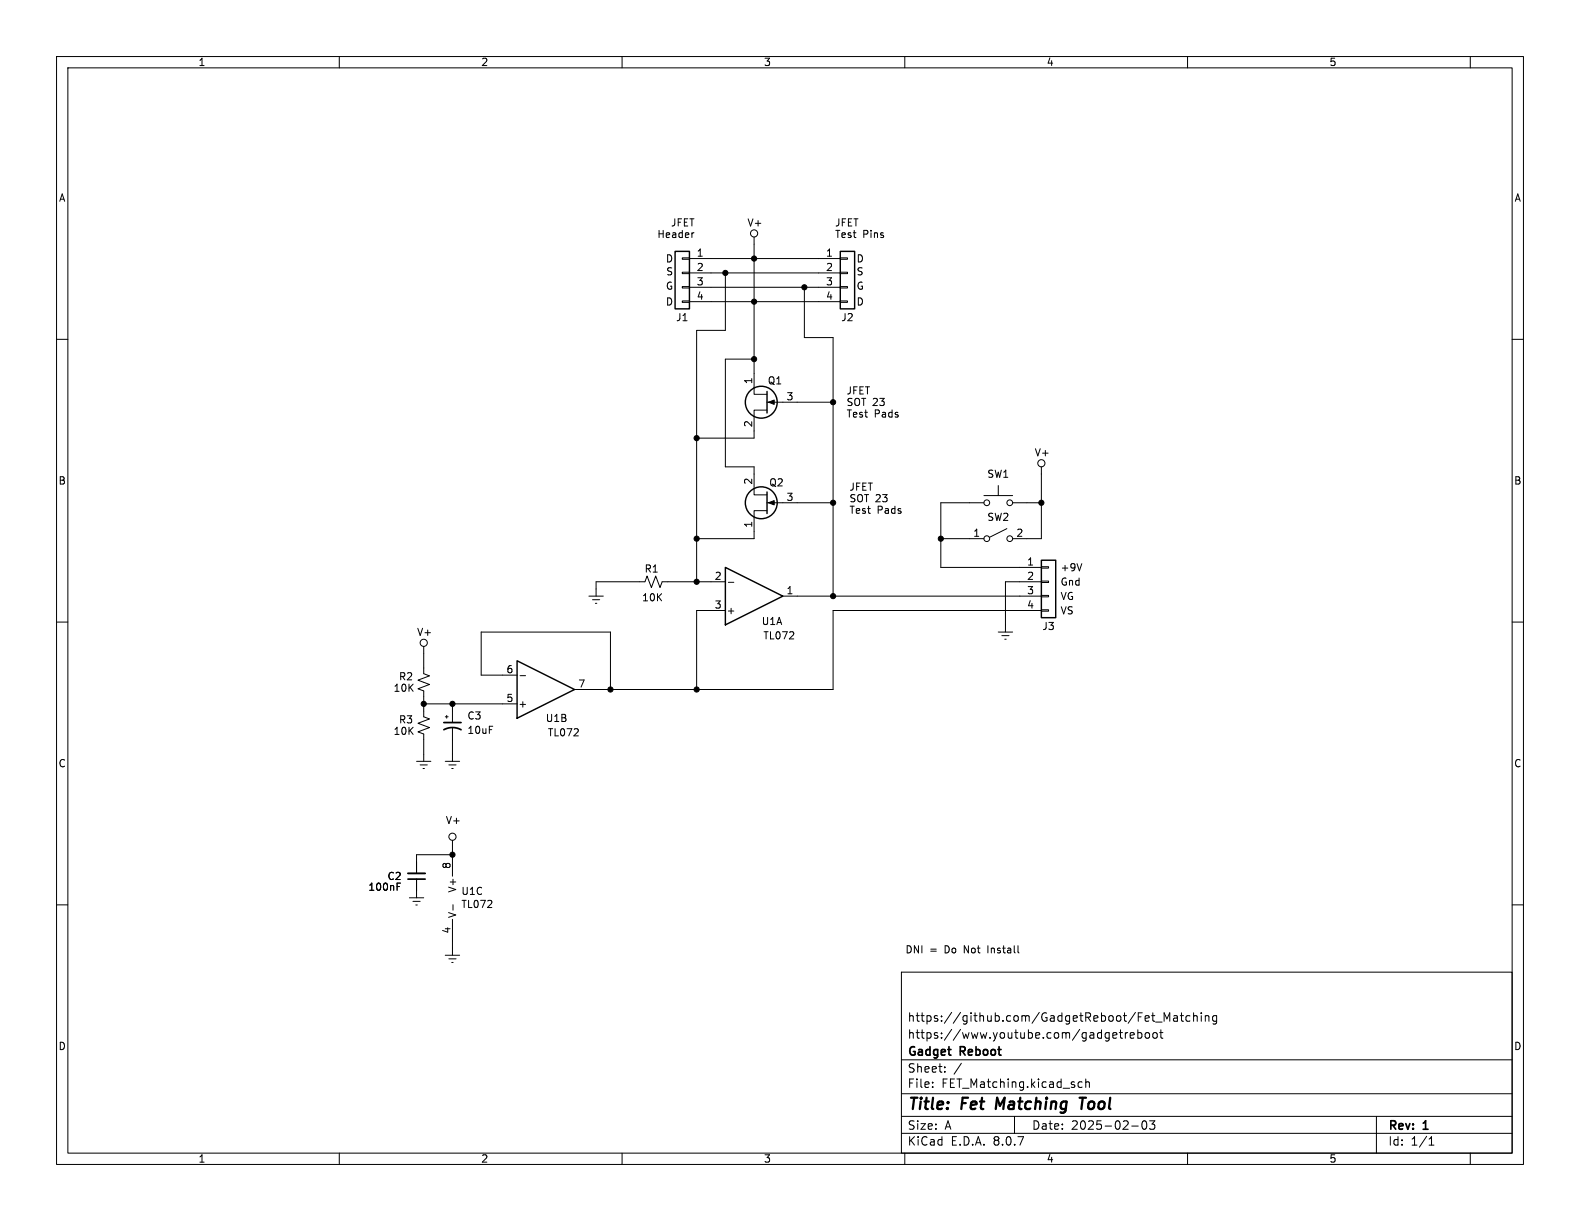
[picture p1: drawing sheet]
<svg xmlns="http://www.w3.org/2000/svg" width="279mm" height="216mm" viewBox="0 0 279 216" stroke-linecap="round" stroke-linejoin="round" font-family="sans-serif">
<g fill="none" stroke="#000" stroke-width=".18">
<path d="M10 10h259.4v195.9h-259.4zM12 12h255.4v191.9h-255.4zM60 10v2M110 10v2M160 10v2M210 10v2M260 10v2M120.6 53.2h1.3v.3h-1.3zM120.6 50.7h1.3v.2h-1.3zM120.6 48.1h1.3v.3h-1.3zM120.6 45.6h1.3v.2h-1.3zM121.9 45.7h26.7"/>
<path d="M121.9 48.3h26.7M121.9 50.8h26.7M121.9 53.3h26.7M122.7 41.2h-.2M128.3 48.3v10.1h-5.1v44.5M133.3 41.9v27.8h2.3M142.2 50.8v8.9h5.1v45.7M148.6 53.2h1.3v.3h-1.3zM148.6 50.7h1.3v.2h-1.3zM148.6 48.1h1.3v.3h-1.3zM148.6 45.6h1.3v.2h-1.3zM10 60h2"/>
<path d="M133.3 63.5h-5v19.1h5v4.9h2.3M135.6 72.5h-2.3v5h-10.1M135.6 71.1h11.7M267.4 60h2M135.6 90.3h-2.3v5h-10.1M135.6 88.9h11.7M166.4 95.3h7.6M174 88.9h-7.6v11.4h17.7M174 87.6h5.1M176.5 85.9v1.7M178.1 93.5l-3.1 1.5M179.1 88.9h5"/>
<path d="M184.1 82.6v12.7h-5M191.3 99.7l-.4 1.2M10 110h2M74.9 114.3v4.8l1 .4-2 .8 2 .7-2 .8 1 .4v4.5l1 .4-2 .8 2 .8-2 .7 1 .4v4.8M91.4 119.4h-6.3v-7.6h22.8v10.1M92 119.5h.9M104.1 105.4h2.6M104.8 106h1.2M105.3 106.7h.2M128.3 102.9h-11.2l-.4 1-.7-2-.8 2-.8-2-.4 1h-8.6v2.5M128.3 108h-5.1v13.9M128.8 103h1"/>
<path d="M138.4 105.4h45.7M176.5 111.8h2.6M177.2 112.4h1.2M177.7 113h.2M184.1 107.8h1.3v.3h-1.3zM184.1 105.3h1.3v.2h-1.3zM184.1 102.7h1.3v.3h-1.3zM184.1 100.2h1.3v.3h-1.3zM184.1 102.9h-6.3v8.9M184.1 108h-36.8v13.9h-45.7M267.4 110h2M73.7 134.6h2.5"/>
<path d="M74.3 135.3h1.3M74.8 135.9h.3M74.9 124.5h16.5M78.7 126.7h.5M78.7 134.6h2.6M79 126.5v.5M79.4 135.3h1.2M79.9 135.9h.2M80 124.5v3.3M80 128.8v5.8M70.2 156.8h.4M72.4 158.8h2.5"/>
<path d="M73 159.4h1.3M73.7 155.4v3.4M80 151.1h-6.3v3.3M80 148.6v6.3M80.1 160v.9M10 160h2M73.5 160h.3M78.7 168.9h2.6M79.4 169.5h1.2M79.9 170.2h.2M80 162.6v6.3M159.4 171.9h108v32h-108z"/>
<path d="M207.6 179.7h.5l.1 .9M208.2 179.9l-.5 .1a.29 .29 0 0 0-.2 .3 .29 .29 0 0 0 .2 .3l.5-.1M208.7 179.6h.6M208.9 179.1v1.3l.4 .2M210.4 179.7l-.4-.1-.3 .3v.4l.2 .2h.5M211.1 179.7l.2-.1 .3 .1 .1 .9M211.1 179.1v1.5M212.4 179.1v.1M212.4 179.6v1M213.1 179.7l.3-.1 .3 .1 .1 .9M213.1 179.6v1M215.1 179.7l-.4-.1-.3 .3v.4l.2 .2h.5"/>
<path d="M215.1 179.6v1.2l-.2 .3-.4-.1M267.4 160h2M159.4 197.4h108M159.4 193.4h108M159.4 187.4h108M164.9 192.1v.2M164.9 191.4v.1M167.1 189.4v.2M167.1 188.7v.1M170 188l-1.3 1.9M179.4 197.4v3M191.4 191.4l-.5-.1-.3 .3v.4l.2 .2h.6"/>
<path d="M192 191.4l.2-.1 .4 .1v.9M192 190.8v1.5M197.3 182.6l.2 .3-.7 .2M197.4 183.5l-.1 .1M197.9 182.6h.6M198.1 182.1v1.3l.4 .2M199 182.6v1M199.4 182.6l-.3 .1-.1 .2M199.9 183.1l.7-.2-.1-.2-.4-.1-.2 .2v.7h.6M200.1 199.1h1.2M201.2 182.7l.4-.1 .3 .3v.4l-.1 .2h-.6M201.2 182.1v1.5"/>
<path d="M202.1 198.3l.2-.1a.81 .81 0 0 1 .6 .6 .81 .81 0 0 1-.3 .8l-.2 .1a.81 .81 0 0 1-.3-1.4zM202.6 182.7l.2-.1 .4 .1 .1 .6-.2 .2-.3 .1-.2-.2zM203.3 198.2h.9l-.5 .6 .4 .1v.6l-.2 .2h-.4l-.2-.2M204 182.7l.4-.1 .2 .3v.4l-.2 .3-.4-.1-.1-.2v-.4zM204.4 180.7h1.1M205.1 182.6h.5M205.3 182.1v1.3l.3 .2M205.9 180.6v-1.5l.5 1.1 .5-1.1v1.5M243.4 197.4v6.5M60 203.9v2M110 203.9v2M159.4 200.4h108"/>
<path d="M160 203.9v2M210 203.9v2M252.7 202.5h.9M252.7 201.4l.4-.4v1.5M260 203.9v2"/>
<circle cx="133.3" cy="41.3" r=".63"/>
<circle cx="174.5" cy="95.3" r=".51"/>
<circle cx="174.5" cy="88.9" r=".51"/>
<circle cx="178.6" cy="88.9" r=".51"/>
<circle cx="178.6" cy="95.3" r=".51"/>
<circle cx="184.1" cy="81.9" r=".63"/>
<circle cx="74.9" cy="113.7" r=".63"/>
<circle cx="80" cy="148" r=".63"/>
</g>
<path d="M176.3 194.1l-.2 2M190.9 194.1h1.1M191.5 194.1l-.3 2" fill="none" stroke="#000" stroke-width=".4"/>
<g fill="none" stroke="#000" stroke-width=".25">
<path d="M119.4 44.5h2.5v10.1h-2.5zM148.6 44.5h2.5v10.1h-2.5zM135.6 69.2v3.8M135.6 87v3.8M184.1 99.1h2.6v10.1h-2.6zM91.4 116.8l10.2 5.1-10.2 5.1zM128.3 100.3l10.1 5.1-10.1 5.1z"/>
<circle cx="134.6" cy="71.1" r="2.82"/>
<circle cx="134.6" cy="88.9" r="2.82"/>
</g>
<g fill="#000" stroke="#000" stroke-width=".18">
<path d="M135.9 71.1l1-.4v.8zM135.9 88.9l1-.4v.8z"/>
<circle cx="128.3" cy="48.3" r=".46"/>
<circle cx="133.3" cy="45.7" r=".46"/>
<circle cx="133.3" cy="53.3" r=".46"/>
<circle cx="142.2" cy="50.8" r=".46"/>
<circle cx="123.2" cy="77.5" r=".46"/>
<circle cx="133.3" cy="63.5" r=".46"/>
<circle cx="147.3" cy="71.1" r=".46"/>
<circle cx="123.2" cy="95.3" r=".46"/>
<circle cx="147.3" cy="88.9" r=".46"/>
<circle cx="166.4" cy="95.3" r=".46"/>
<circle cx="184.1" cy="88.9" r=".46"/>
<circle cx="123.2" cy="102.9" r=".46"/>
<circle cx="147.3" cy="105.4" r=".46"/>
<circle cx="74.9" cy="124.5" r=".46"/>
<circle cx="80" cy="124.5" r=".46"/>
<circle cx="107.9" cy="121.9" r=".46"/>
<circle cx="123.2" cy="121.9" r=".46"/>
<circle cx="80" cy="151.1" r=".46"/>
</g>
<path d="M72.1 154.4h3.1" fill="none" stroke="#000" stroke-width=".33"/>
<path d="M78.5 129a3.2 3.2 0 0 1 3 0M78.5 127.8h3M72.1 155.4h3.1" fill="none" stroke="#000" stroke-width=".3"/>
<g font-size="2.8">
<text x="160.4" y="196.8">Title:</text>
<text x="170.1" y="196.8">Fet</text>
<text x="177" y="196.8">Matching</text>
<text x="192.6" y="196.8">Tool</text>
</g>
<g font-size="2.1">
<text x="160.4" y="183.9">https://www.youtube.com/gadgetreboot</text>
<text x="160.4" y="180.9">https://github.com/GadgetReboot/Fet_Matching</text>
<text x="160.4" y="189.9">Sheet:</text>
<text x="160.4" y="187.1">Gadget</text>
<text x="169.9" y="187.1">Reboot</text>
<text x="160.4" y="192.6">File:</text>
<text x="166.5" y="192.6">FET_Matching.kicad_sch</text>
<text x="160.4" y="202.8">KiCad</text>
<text x="160.4" y="200">Size:</text>
<text x="167.1" y="200">A</text>
<text x="168.1" y="202.8">E.D.A.</text>
<text x="175.7" y="202.8">8.0.7</text>
<text x="182.4" y="200">Date:</text>
<text x="189.4" y="200">2025-02-03</text>
<text x="245.4" y="200.2">Rev:</text>
<text x="245.4" y="202.8">Id:</text>
<text x="249.5" y="202.8">1/1</text>
<text x="251.8" y="200.2">1</text>
</g>
<g font-size="1.8">
<text x="35" y="11.9">1</text>
<text x="85" y="11.9">2</text>
<text x="135" y="11.9">3</text>
<text x="185" y="11.9">4</text>
<text x="235" y="11.9">5</text>
<text x="10.3" y="35.9">A</text>
<text x="267.7" y="35.9">A</text>
<text x="118.6" y="40.1">JFET</text>
<text x="132.1" y="40.1">V+</text>
<text x="147.6" y="40.1">JFET</text>
<text x="116.1" y="42.2">Header</text>
<text x="117.7" y="46.5">D</text>
<text x="123.1" y="45.5">1</text>
<text x="146" y="45.5">1</text>
<text x="147.6" y="42.2">Test</text>
<text x="151.4" y="46.5">D</text>
<text x="152.6" y="42.2">Pins</text>
<text x="117.7" y="51.3">G</text>
<text x="117.7" y="48.8">S</text>
<text x="123.1" y="48">2</text>
<text x="123.1" y="50.5">3</text>
<text x="123.1" y="53.1">4</text>
<text x="146" y="48">2</text>
<text x="146" y="50.5">3</text>
<text x="146" y="53.1">4</text>
<text x="151.4" y="48.8">S</text>
<text x="151.4" y="51.3">G</text>
<text x="117.7" y="54.1">D</text>
<text x="119.5" y="57">J1</text>
<text x="148.7" y="57">J2</text>
<text x="151.4" y="54.1">D</text>
<text x="133.1" y="68" transform="rotate(-90 133.1 68)">1</text>
<text x="135.7" y="68.2">Q1</text>
<text x="139" y="70.9">3</text>
<text x="149.6" y="69.8">JFET</text>
<text x="149.6" y="71.9">SOT 23</text>
<text x="133.1" y="75.6" transform="rotate(-90 133.1 75.6)">2</text>
<text x="149.6" y="73.9">Test</text>
<text x="154.6" y="73.9">Pads</text>
<text x="182.9" y="80.8">V+</text>
<text x="10.3" y="85.9">B</text>
<text x="133.1" y="85.8" transform="rotate(-90 133.1 85.8)">2</text>
<text x="135.9" y="86.2">Q2</text>
<text x="139" y="88.6">3</text>
<text x="150.1" y="86.8">JFET</text>
<text x="150.1" y="88.9">SOT 23</text>
<text x="174.5" y="84.7">SW1</text>
<text x="267.7" y="85.9">B</text>
<text x="133.1" y="93.4" transform="rotate(-90 133.1 93.4)">1</text>
<text x="150.1" y="90.9">Test</text>
<text x="155.1" y="90.9">Pads</text>
<text x="172" y="95">1</text>
<text x="174.5" y="92.3">SW2</text>
<text x="179.6" y="95">2</text>
<text x="113.9" y="101.4">R1</text>
<text x="181.5" y="100.1">1</text>
<text x="187.5" y="101.1">+9V</text>
<text x="113.4" y="106.5">10K</text>
<text x="126.3" y="102.6">2</text>
<text x="126.3" y="107.7">3</text>
<text x="139" y="105.2">1</text>
<text x="181.5" y="102.6">2</text>
<text x="181.5" y="105.2">3</text>
<text x="181.5" y="107.7">4</text>
<text x="187.5" y="106.2">VG</text>
<text x="187.5" y="103.6">Gnd</text>
<text x="73.7" y="112.5">V+</text>
<text x="128.4" y="108.8">+</text>
<text x="134.6" y="110.7">U1A</text>
<text x="134.9" y="113.3">TL072</text>
<text x="184.2" y="111.6">J3</text>
<text x="187.5" y="108.7">VS</text>
<text x="89.5" y="119.1">6</text>
<text x="69.5" y="122.5">10K</text>
<text x="70.5" y="120.5">R2</text>
<text x="89.5" y="124.2">5</text>
<text x="91.6" y="125.3">+</text>
<text x="102.2" y="121.7">7</text>
<text x="69.5" y="130.1">10K</text>
<text x="70.5" y="128.1">R3</text>
<text x="82.6" y="127.4">C3</text>
<text x="82.6" y="130">10uF</text>
<text x="96.4" y="127.9">U1B</text>
<text x="96.8" y="130.4">TL072</text>
<text x="10.3" y="135.9">C</text>
<text x="267.7" y="135.9">C</text>
<text x="78.7" y="145.8">V+</text>
<text x="68.4" y="155.8">C2</text>
<text x="79.8" y="153.7" transform="rotate(-90 79.8 153.7)">8</text>
<text x="65" y="157.7">100nF</text>
<text x="80.9" y="157.9" transform="rotate(-90 80.9 157.9)">V+</text>
<text x="81.5" y="158.4">U1C</text>
<text x="81.5" y="160.8">TL072</text>
<text x="79.8" y="165.2" transform="rotate(-90 79.8 165.2)">4</text>
<text x="80.9" y="162.4" transform="rotate(-90 80.9 162.4)">V-</text>
<text x="160" y="168.7">DNI</text>
<text x="164.4" y="168.7">=</text>
<text x="167.1" y="168.7">Do</text>
<text x="170.7" y="168.7">Not</text>
<text x="175.1" y="168.7">Install</text>
<text x="10.3" y="185.9">D</text>
<text x="267.7" y="185.9">D</text>
<text x="35" y="205.8">1</text>
<text x="85" y="205.8">2</text>
<text x="135" y="205.8">3</text>
<text x="185" y="205.8">4</text>
<text x="235" y="205.8">5</text>
</g>
</svg>
